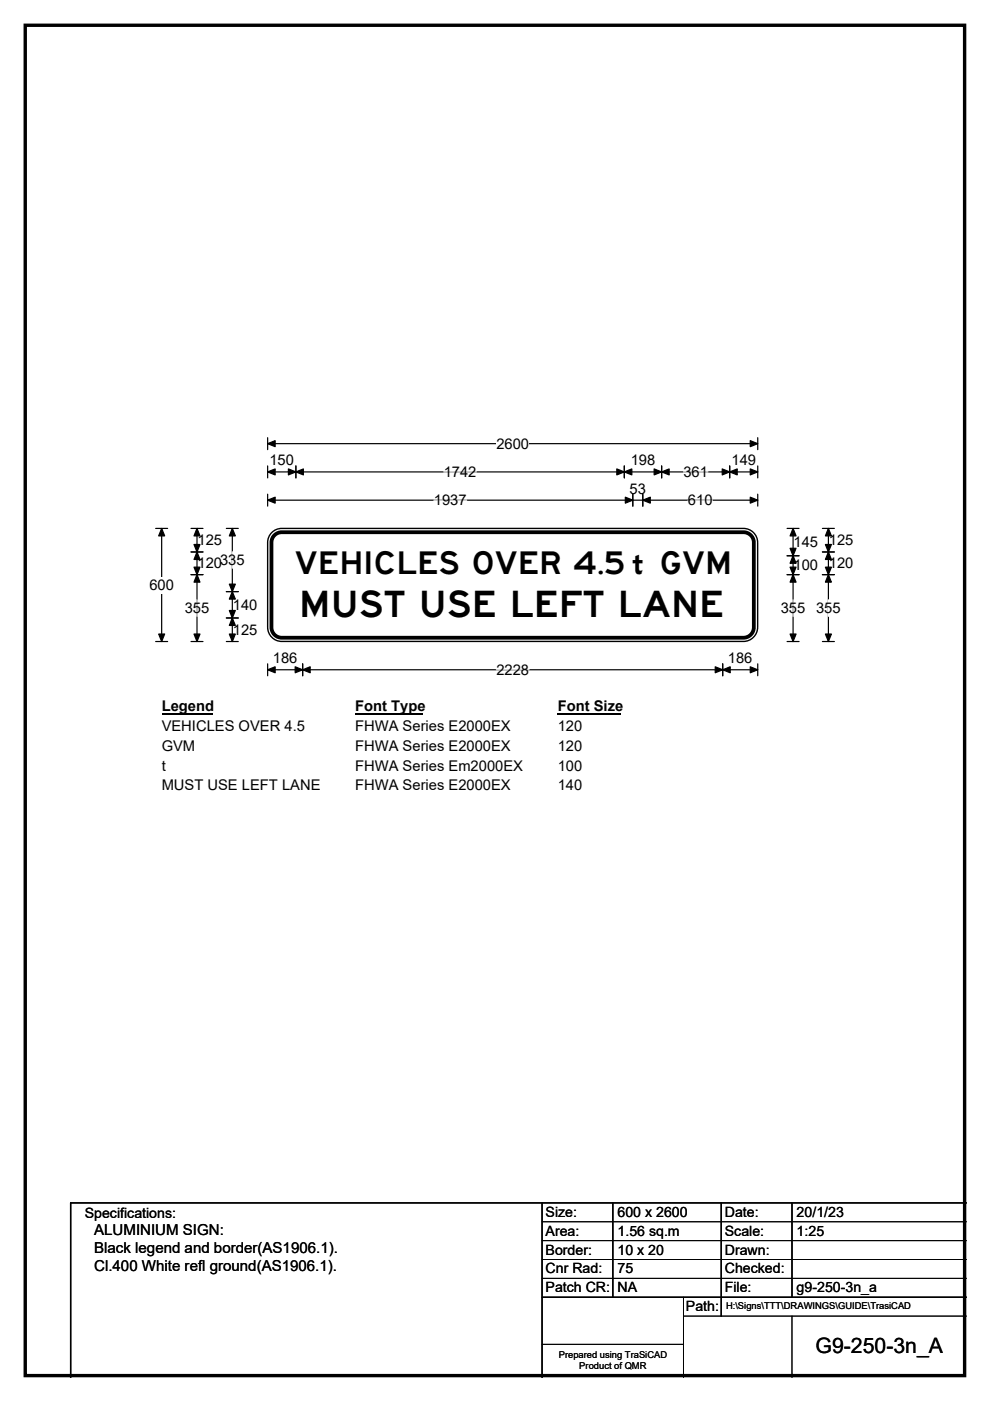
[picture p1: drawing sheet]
<svg xmlns="http://www.w3.org/2000/svg" width="210mm" height="297mm" viewBox="0 0 210 297" stroke-linecap="round" stroke-linejoin="round" font-family="sans-serif">
<path d="M5.4 5.4h199.2v286.3h-199.2z" fill="none" stroke="#000" stroke-width=".72"/>
<path d="M56.8 94.1h103.9M56.8 92.8v2.5M160.7 92.8v2.5" fill="none" stroke="#000" stroke-width=".25"/>
<path d="M56.8 94.1l1.6-.7v1.3zM159.1 93.4l1.6 .7-1.6 .6z" fill="#000" stroke="#000" stroke-width=".25"/>
<path d="M105.3 92.3h6.9v3.5h-6.9z" fill="#fff"/>
<g fill="none" stroke="#000" stroke-width=".25">
<path d="M56.8 98.8v2.5M62.8 98.8v2.5M132.4 98.8v2.5M140.3 98.8v2.5M154.8 98.8v2.5M160.7 98.8v2.5M33 112h2.6M34.3 112v24M56.8 100.1h103.9M56.8 104.8v2.5M56.8 106h103.9M134.2 104.8v2.5"/>
<path d="M136.3 104.8v2.5M160.7 104.8v2.5M33 136h2.6M56.8 140.7v2.6M56.8 142h103.9M64.2 140.7v2.6M153.3 140.7v2.6M160.7 140.7v2.6"/>
</g>
<g fill="#000" stroke="#000" stroke-width=".25">
<path d="M34.3 112l.6 1.6h-1.2zM56.8 100.1l1.6-.7v1.3zM56.8 106l1.6-.6v1.3zM62.8 100.1l1.5-.7v1.3zM61.2 99.4l1.6 .7-1.6 .6zM130.8 99.4l1.6 .7-1.6 .6zM132.4 100.1l1.6-.7v1.3zM132.6 105.4l1.6 .6-1.6 .7zM136.3 106l1.6-.6v1.3zM138.7 99.4l1.6 .7-1.6 .6zM140.3 100.1l1.6-.7v1.3zM153.2 99.4l1.6 .7-1.6 .6z"/>
<path d="M154.8 100.1l1.6-.7v1.3zM159.1 99.4l1.6 .7-1.6 .6zM159.1 105.4l1.6 .6-1.6 .7zM33.7 134.4h1.2l-.6 1.6zM56.8 142l1.6-.6v1.2zM64.2 142l1.6-.6v1.2zM62.6 141.4l1.6 .6-1.6 .6zM151.7 141.4l1.6 .6-1.6 .6zM153.3 142l1.6-.6v1.2zM159.1 141.4l1.6 .6-1.6 .6z"/>
</g>
<path d="M92 106h7M94.1 100.1h6.9M144.9 100.1h5.3M145.9 106h5.2M105.3 142h6.9" fill="none" stroke="#fff" stroke-width=".25"/>
<path d="M31.7 122.3h5.2v3.5h-5.2z" fill="#fff"/>
<g fill="none" stroke="#000" stroke-width=".25">
<path d="M40.5 117h2.6M40.5 112h2.6M41.8 112v24M48 112h2.5M49.3 112v24M166.9 112h2.6M166.9 117.8h2.6M168.2 112v24M174.4 117h2.6M174.4 112h2.6M175.7 112v24M40.5 121.8h2.6"/>
<path d="M40.5 136h2.6M48 136h2.5M48 125.4h2.5M48 131h2.5M166.9 121.8h2.6M166.9 136h2.6M174.4 121.8h2.6M174.4 136h2.6"/>
</g>
<g fill="#000" stroke="#000" stroke-width=".25">
<path d="M41.8 117l.6 1.6h-1.3zM41.8 112l.6 1.6h-1.3zM41.1 115.4h1.3l-.6 1.6zM49.3 112l.6 1.6h-1.3zM168.2 117.8l.6 1.6h-1.2zM168.2 112l.6 1.6h-1.2zM167.6 116.2h1.2l-.6 1.6zM175.7 117l.6 1.6h-1.2zM175.7 112l.6 1.6h-1.2zM175.1 115.4h1.2l-.6 1.6zM41.1 120.2h1.3l-.6 1.6zM41.8 121.8l.6 1.6h-1.3z"/>
<path d="M41.1 134.4h1.3l-.6 1.6zM49.3 125.4l.6 1.6h-1.3zM48.6 129.4h1.3l-.6 1.6zM48.6 123.8h1.3l-.6 1.6zM49.3 131l.6 1.6h-1.3zM48.6 134.4h1.3l-.6 1.6zM167.6 120.2h1.2l-.6 1.6zM168.2 121.8l.6 1.6h-1.2zM167.6 134.4h1.2l-.6 1.6zM175.1 120.2h1.2l-.6 1.6zM175.7 121.8l.6 1.6h-1.2zM175.1 134.4h1.2l-.6 1.6z"/>
</g>
<path d="M49.3 117v3.5M41.8 127.2v3.5M168.2 127.2v3.5M175.7 127.2v3.5" fill="none" stroke="#fff" stroke-width=".25"/>
<path d="M34.3 148h10.7v3.5h-10.7z" fill="#fff"/>
<path d="M34.3 151.3h10.7" fill="none" stroke="#000" stroke-width=".32"/>
<path d="M75.3 148h14.4v3.5h-14.4z" fill="#fff"/>
<path d="M75.3 151.3h14.4" fill="none" stroke="#000" stroke-width=".32"/>
<path d="M118.3 148h13.5v3.5h-13.5z" fill="#fff"/>
<path d="M118.3 151.3h13.5" fill="none" stroke="#000" stroke-width=".32"/>
<g fill="#fff">
<path d="M34.3 152.2h30.3v3.5h-30.3z"/>
<path d="M75.3 152.2h32.9v3.5h-32.9z"/>
<path d="M118.3 152.2h5.2v3.5h-5.2z"/>
<path d="M34.3 156.4h7.1v3.5h-7.1z"/>
<path d="M75.3 156.4h32.9v3.5h-32.9z"/>
<path d="M118.3 156.4h5.2v3.5h-5.2z"/>
<path d="M34.3 160.6h.9v3.5h-.9z"/>
<path d="M75.3 160.6h35.5v3.5h-35.5z"/>
<path d="M118.3 160.6h5.2v3.5h-5.2z"/>
<path d="M34.3 164.8h33.5v3.5h-33.5z"/>
<path d="M75.3 164.8h32.9v3.5h-32.9z"/>
<path d="M118.3 164.8h5.2v3.5h-5.2z"/>
</g>
<path d="M57.9 112.7l1.2-.6 .7-.1h97.9a3 3 0 0 1 3 3v18a3 3 0 0 1-3 3h-97.9a3 3 0 0 1-3-3v-18a2.98 2.98 0 0 1 1.1-2.3z" fill-rule="evenodd" fill="#fff" stroke="#fff" stroke-width=".21"/>
<path d="M58.2 113.5l1-.6 .6-.1h97.9a2.2 2.2 0 0 1 2.2 2.2v18a2.21 2.21 0 0 1-2.2 2.2h-97.9a2.2 2.2 0 0 1-2.2-2.2v-18l.1-.6z" fill="none" stroke="#000" stroke-width=".8"/>
<path d="M57.9 112.7l1.2-.6 .7-.1h97.9a3 3 0 0 1 3 3v18a3 3 0 0 1-3 3h-97.9a3 3 0 0 1-3-3v-18a2.98 2.98 0 0 1 1.1-2.3zM115 255v37M130 255v20M153 255v24M168 255v20M205 255h-190v37M115 275h90" fill="none" stroke="#000" stroke-width=".3"/>
<path d="M115 259h90M115 263h90M115 267h90M115 271h90M145 279h60M145 275v17M168 279v13M115 285h30" fill="none" stroke="#000" stroke-width=".21"/>
<text font-size="7.7" x="63.5" y="130.8">MUST USE LEFT LANE</text>
<g font-size="6.7">
<text x="62.6" y="121.7">VEHICLES OVER 4.5</text>
<text x="139.9" y="121.7">GVM</text>
</g>
<text font-size="5.6" x="133.9" y="121.6">t</text>
<text font-size="4.5" x="173" y="286.9">G9-250-3n_A</text>
<g font-size="3.2">
<text x="20" y="261.9">ALUMINIUM SIGN:</text>
<text x="20" y="265.7">Black legend and border(AS1906.1).</text>
<text x="20" y="269.6">Cl.400 White refl ground(AS1906.1).</text>
</g>
<g font-size="3.1">
<text x="105.3" y="95.1">2600</text>
<text x="57.1" y="98.7">150</text>
<text x="94.1" y="101.1">1742</text>
<text x="133.8" y="98.7">198</text>
<text x="144.9" y="101.1">361</text>
<text x="155.2" y="98.7">149</text>
<text x="92" y="107.1">1937</text>
<text x="133.5" y="104.6">53</text>
<text x="145.9" y="107.1">610</text>
<text x="41.9" y="115.6">125</text>
<text x="168.3" y="116">145</text>
<text x="175.8" y="115.6">125</text>
<text x="31.7" y="125.1">600</text>
<text x="41.9" y="120.5">120335</text>
<text x="168.3" y="120.9">100</text>
<text x="175.8" y="120.5">120</text>
<text x="39.2" y="130">355</text>
<text x="49.4" y="129.3">140</text>
<text x="165.6" y="130">355</text>
<text x="173.1" y="130">355</text>
<text x="49.4" y="134.6">125</text>
<text x="57.9" y="140.6">186</text>
<text x="105.3" y="143.1">2228</text>
<text x="154.4" y="140.6">186</text>
<text x="34.3" y="150.8">Legend</text>
<text x="34.3" y="155">VEHICLES OVER 4.5</text>
<text x="75.3" y="150.8">Font Type</text>
<text x="75.3" y="155">FHWA Series E2000EX</text>
<text x="118.3" y="150.8">Font Size</text>
<text x="118.3" y="155">120</text>
<text x="34.3" y="159.2">GVM</text>
<text x="75.3" y="159.2">FHWA Series E2000EX</text>
<text x="118.3" y="159.2">120</text>
<text x="34.3" y="163.4">t</text>
<text x="34.3" y="167.6">MUST USE LEFT LANE</text>
<text x="75.3" y="163.4">FHWA Series Em2000EX</text>
<text x="75.3" y="167.6">FHWA Series E2000EX</text>
<text x="118.3" y="163.4">100</text>
<text x="118.3" y="167.6">140</text>
</g>
<g font-size="3">
<text x="115.7" y="258">Size:</text>
<text x="131" y="258">600 x 2600</text>
<text x="153.7" y="258">Date:</text>
<text x="169" y="258">20/1/23</text>
<text x="18" y="258.2">Specifications:</text>
<text x="115.7" y="262">Area:</text>
<text x="131" y="262">1.56 sq.m</text>
<text x="153.7" y="262">Scale:</text>
<text x="169" y="262">1:25</text>
<text x="115.7" y="266">Border:</text>
<text x="115.7" y="270">Cnr Rad:</text>
<text x="131" y="266">10 x 20</text>
<text x="131" y="270">75</text>
<text x="153.7" y="266">Drawn:</text>
<text x="153.7" y="270">Checked:</text>
<text x="115.7" y="274">Patch CR:</text>
<text x="131" y="274">NA</text>
<text x="153.7" y="274">File:</text>
<text x="169" y="274">g9-250-3n_a</text>
<text x="145.5" y="278">Path:</text>
</g>
<g font-size="2">
<text x="154" y="277.6">H:\Signs\TTT\DRAWINGS\GUIDE\TrasiCAD</text>
<text x="118.5" y="287.8">Prepared using TraSiCAD</text>
<text x="122.9" y="290.2">Product of QMR</text>
</g>
</svg>
